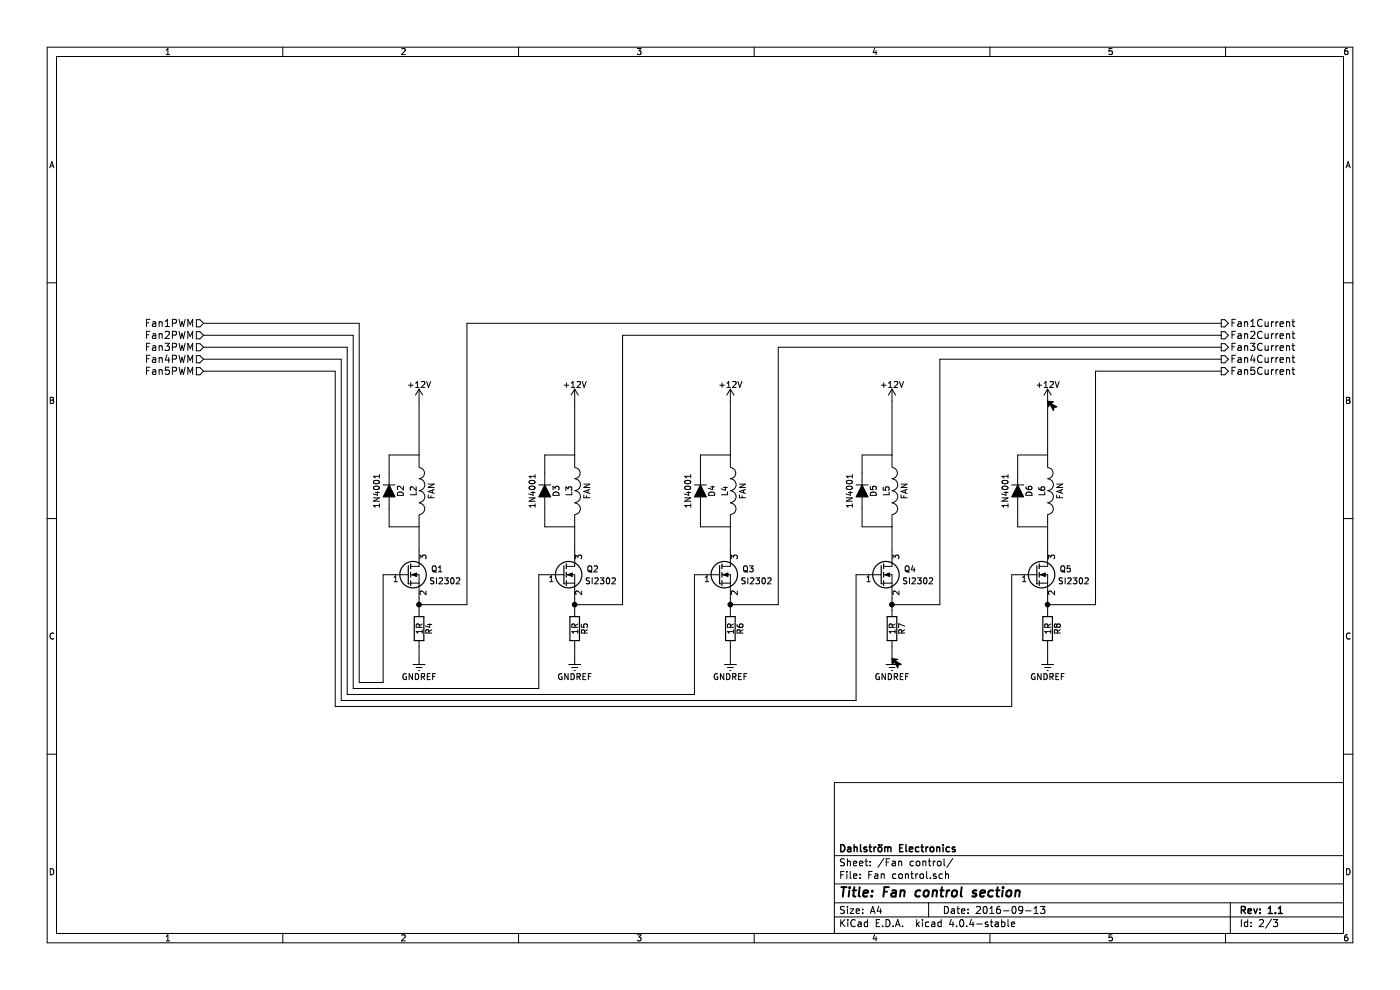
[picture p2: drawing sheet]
EESchema Schematic File Version 2
LIBS:power
LIBS:device
LIBS:transistors
LIBS:conn
LIBS:linear
LIBS:regul
LIBS:74xx
LIBS:cmos4000
LIBS:adc-dac
LIBS:memory
LIBS:xilinx
LIBS:microcontrollers
LIBS:dsp
LIBS:microchip
LIBS:analog_switches
LIBS:motorola
LIBS:texas
LIBS:intel
LIBS:audio
LIBS:interface
LIBS:digital-audio
LIBS:philips
LIBS:display
LIBS:cypress
LIBS:siliconi
LIBS:opto
LIBS:atmel
LIBS:contrib
LIBS:valves
LIBS:Fan Controller-cache
EELAYER 25 0
EELAYER END
$Descr A4 11693 8268
encoding utf-8
Sheet 2 3
Title "Fan control section"
Date "2016-09-13"
Rev "1.1"
Comp "Dahlström Electronics"
Comment1 ""
Comment2 ""
Comment3 ""
Comment4 ""
$EndDescr
Text HLabel 1700 2700 0    60   Input ~ 0
Fan1PWM
Text HLabel 1700 2800 0    60   Input ~ 0
Fan2PWM
Text HLabel 1700 2900 0    60   Input ~ 0
Fan3PWM
Text HLabel 1700 3000 0    60   Input ~ 0
Fan4PWM
Text HLabel 1700 3100 0    60   Input ~ 0
Fan5PWM
$Comp
L Q_NMOS_GSD Q5
U 1 1
P 8650 4800
F 0 "Q5" H 8950 4850 50  0000 R CNN
F 1 "SI2302" H 9100 4750 50  0000 R CNN
F 2 "" H 8850 4900 50  0000 C CNN
F 3 "" H 8650 4800 50  0000 C CNN
	1    8650 4800
	1    0    0    -1  
$EndComp
$Comp
L INDUCTOR L6
U 1 1
P 8750 4100
F 0 "L6" V 8700 4100 50  0000 C CNN
F 1 "FAN" V 8850 4100 50  0000 C CNN
F 2 "" H 8750 4100 50  0000 C CNN
F 3 "" H 8750 4100 50  0000 C CNN
	1    8750 4100
	1    0    0    -1  
$EndComp
Wire Wire Line
	8750 4400 8750 4600
$Comp
L GNDREF #PWR08
U 1 1
P 8750 5500
F 0 "#PWR08" H 8750 5250 50  0001 C CNN
F 1 "GNDREF" H 8750 5350 50  0000 C CNN
F 2 "" H 8750 5500 50  0000 C CNN
F 3 "" H 8750 5500 50  0000 C CNN
	1    8750 5500
	1    0    0    -1  
$EndComp
$Comp
L D D6
U 1 1
P 8500 4100
F 0 "D6" H 8500 4200 50  0000 C CNN
F 1 "1N4001" H 8500 4000 50  0000 C CNN
F 2 "" H 8500 4100 50  0000 C CNN
F 3 "" H 8500 4100 50  0000 C CNN
	1    8500 4100
	0    1    1    0   
$EndComp
Wire Wire Line
	8500 4250 8500 4400
Wire Wire Line
	8500 4400 8750 4400
Wire Wire Line
	8500 3950 8500 3800
Wire Wire Line
	8500 3800 8750 3800
Wire Wire Line
	8750 3800 8750 3350
$Comp
L +12V #PWR09
U 1 1
P 8750 3350
F 0 "#PWR09" H 8750 3200 50  0001 C CNN
F 1 "+12V" H 8750 3490 50  0000 C CNN
F 2 "" H 8750 3350 50  0000 C CNN
F 3 "" H 8750 3350 50  0000 C CNN
	1    8750 3350
	1    0    0    -1  
$EndComp
$Comp
L Q_NMOS_GSD Q4
U 1 1
P 7350 4800
F 0 "Q4" H 7650 4850 50  0000 R CNN
F 1 "SI2302" H 7800 4750 50  0000 R CNN
F 2 "" H 7550 4900 50  0000 C CNN
F 3 "" H 7350 4800 50  0000 C CNN
	1    7350 4800
	1    0    0    -1  
$EndComp
$Comp
L INDUCTOR L5
U 1 1
P 7450 4100
F 0 "L5" V 7400 4100 50  0000 C CNN
F 1 "FAN" V 7550 4100 50  0000 C CNN
F 2 "" H 7450 4100 50  0000 C CNN
F 3 "" H 7450 4100 50  0000 C CNN
	1    7450 4100
	1    0    0    -1  
$EndComp
Wire Wire Line
	7450 4400 7450 4600
$Comp
L GNDREF #PWR010
U 1 1
P 7450 5500
F 0 "#PWR010" H 7450 5250 50  0001 C CNN
F 1 "GNDREF" H 7450 5350 50  0000 C CNN
F 2 "" H 7450 5500 50  0000 C CNN
F 3 "" H 7450 5500 50  0000 C CNN
	1    7450 5500
	1    0    0    -1  
$EndComp
$Comp
L D D5
U 1 1
P 7200 4100
F 0 "D5" H 7200 4200 50  0000 C CNN
F 1 "1N4001" H 7200 4000 50  0000 C CNN
F 2 "" H 7200 4100 50  0000 C CNN
F 3 "" H 7200 4100 50  0000 C CNN
	1    7200 4100
	0    1    1    0   
$EndComp
Wire Wire Line
	7200 4250 7200 4400
Wire Wire Line
	7200 4400 7450 4400
Wire Wire Line
	7200 3950 7200 3800
Wire Wire Line
	7200 3800 7450 3800
Wire Wire Line
	7450 3800 7450 3350
$Comp
L +12V #PWR011
U 1 1
P 7450 3350
F 0 "#PWR011" H 7450 3200 50  0001 C CNN
F 1 "+12V" H 7450 3490 50  0000 C CNN
F 2 "" H 7450 3350 50  0000 C CNN
F 3 "" H 7450 3350 50  0000 C CNN
	1    7450 3350
	1    0    0    -1  
$EndComp
$Comp
L Q_NMOS_GSD Q3
U 1 1
P 6000 4800
F 0 "Q3" H 6300 4850 50  0000 R CNN
F 1 "SI2302" H 6450 4750 50  0000 R CNN
F 2 "" H 6200 4900 50  0000 C CNN
F 3 "" H 6000 4800 50  0000 C CNN
	1    6000 4800
	1    0    0    -1  
$EndComp
$Comp
L INDUCTOR L4
U 1 1
P 6100 4100
F 0 "L4" V 6050 4100 50  0000 C CNN
F 1 "FAN" V 6200 4100 50  0000 C CNN
F 2 "" H 6100 4100 50  0000 C CNN
F 3 "" H 6100 4100 50  0000 C CNN
	1    6100 4100
	1    0    0    -1  
$EndComp
$Comp
L GNDREF #PWR012
U 1 1
P 6100 5500
F 0 "#PWR012" H 6100 5250 50  0001 C CNN
F 1 "GNDREF" H 6100 5350 50  0000 C CNN
F 2 "" H 6100 5500 50  0000 C CNN
F 3 "" H 6100 5500 50  0000 C CNN
	1    6100 5500
	1    0    0    -1  
$EndComp
$Comp
L D D4
U 1 1
P 5850 4100
F 0 "D4" H 5850 4200 50  0000 C CNN
F 1 "1N4001" H 5850 4000 50  0000 C CNN
F 2 "" H 5850 4100 50  0000 C CNN
F 3 "" H 5850 4100 50  0000 C CNN
	1    5850 4100
	0    1    1    0   
$EndComp
Wire Wire Line
	5850 4250 5850 4400
Wire Wire Line
	5850 4400 6100 4400
Wire Wire Line
	5850 3950 5850 3800
Wire Wire Line
	5850 3800 6100 3800
Wire Wire Line
	6100 3800 6100 3350
$Comp
L +12V #PWR013
U 1 1
P 6100 3350
F 0 "#PWR013" H 6100 3200 50  0001 C CNN
F 1 "+12V" H 6100 3490 50  0000 C CNN
F 2 "" H 6100 3350 50  0000 C CNN
F 3 "" H 6100 3350 50  0000 C CNN
	1    6100 3350
	1    0    0    -1  
$EndComp
$Comp
L Q_NMOS_GSD Q2
U 1 1
P 4700 4800
F 0 "Q2" H 5000 4850 50  0000 R CNN
F 1 "SI2302" H 5150 4750 50  0000 R CNN
F 2 "" H 4900 4900 50  0000 C CNN
F 3 "" H 4700 4800 50  0000 C CNN
	1    4700 4800
	1    0    0    -1  
$EndComp
$Comp
L INDUCTOR L3
U 1 1
P 4800 4100
F 0 "L3" V 4750 4100 50  0000 C CNN
F 1 "FAN" V 4900 4100 50  0000 C CNN
F 2 "" H 4800 4100 50  0000 C CNN
F 3 "" H 4800 4100 50  0000 C CNN
	1    4800 4100
	1    0    0    -1  
$EndComp
Wire Wire Line
	4800 4400 4800 4600
$Comp
L GNDREF #PWR014
U 1 1
P 4800 5500
F 0 "#PWR014" H 4800 5250 50  0001 C CNN
F 1 "GNDREF" H 4800 5350 50  0000 C CNN
F 2 "" H 4800 5500 50  0000 C CNN
F 3 "" H 4800 5500 50  0000 C CNN
	1    4800 5500
	1    0    0    -1  
$EndComp
$Comp
L D D3
U 1 1
P 4550 4100
F 0 "D3" H 4550 4200 50  0000 C CNN
F 1 "1N4001" H 4550 4000 50  0000 C CNN
F 2 "" H 4550 4100 50  0000 C CNN
F 3 "" H 4550 4100 50  0000 C CNN
	1    4550 4100
	0    1    1    0   
$EndComp
Wire Wire Line
	4550 4250 4550 4400
Wire Wire Line
	4550 4400 4800 4400
Wire Wire Line
	4550 3950 4550 3800
Wire Wire Line
	4550 3800 4800 3800
Wire Wire Line
	4800 3800 4800 3350
$Comp
L +12V #PWR015
U 1 1
P 4800 3350
F 0 "#PWR015" H 4800 3200 50  0001 C CNN
F 1 "+12V" H 4800 3490 50  0000 C CNN
F 2 "" H 4800 3350 50  0000 C CNN
F 3 "" H 4800 3350 50  0000 C CNN
	1    4800 3350
	1    0    0    -1  
$EndComp
$Comp
L Q_NMOS_GSD Q1
U 1 1
P 3400 4800
F 0 "Q1" H 3700 4850 50  0000 R CNN
F 1 "SI2302" H 3850 4750 50  0000 R CNN
F 2 "" H 3600 4900 50  0000 C CNN
F 3 "" H 3400 4800 50  0000 C CNN
	1    3400 4800
	1    0    0    -1  
$EndComp
$Comp
L INDUCTOR L2
U 1 1
P 3500 4100
F 0 "L2" V 3450 4100 50  0000 C CNN
F 1 "FAN" V 3600 4100 50  0000 C CNN
F 2 "" H 3500 4100 50  0000 C CNN
F 3 "" H 3500 4100 50  0000 C CNN
	1    3500 4100
	1    0    0    -1  
$EndComp
Wire Wire Line
	3500 4400 3500 4600
$Comp
L GNDREF #PWR016
U 1 1
P 3500 5500
F 0 "#PWR016" H 3500 5250 50  0001 C CNN
F 1 "GNDREF" H 3500 5350 50  0000 C CNN
F 2 "" H 3500 5500 50  0000 C CNN
F 3 "" H 3500 5500 50  0000 C CNN
	1    3500 5500
	1    0    0    -1  
$EndComp
$Comp
L D D2
U 1 1
P 3250 4100
F 0 "D2" H 3250 4200 50  0000 C CNN
F 1 "1N4001" H 3250 4000 50  0000 C CNN
F 2 "" H 3250 4100 50  0000 C CNN
F 3 "" H 3250 4100 50  0000 C CNN
	1    3250 4100
	0    1    1    0   
$EndComp
Wire Wire Line
	3250 4250 3250 4400
Wire Wire Line
	3250 4400 3500 4400
Wire Wire Line
	3250 3950 3250 3800
Wire Wire Line
	3250 3800 3500 3800
Wire Wire Line
	3500 3800 3500 3350
$Comp
L +12V #PWR017
U 1 1
P 3500 3350
F 0 "#PWR017" H 3500 3200 50  0001 C CNN
F 1 "+12V" H 3500 3490 50  0000 C CNN
F 2 "" H 3500 3350 50  0000 C CNN
F 3 "" H 3500 3350 50  0000 C CNN
	1    3500 3350
	1    0    0    -1  
$EndComp
Wire Wire Line
	4500 4800 4500 5750
Wire Wire Line
	4500 5750 2950 5750
Wire Wire Line
	2950 5750 2950 2800
Wire Wire Line
	3200 4800 3200 5700
Wire Wire Line
	3200 5700 3000 5700
Wire Wire Line
	3000 5700 3000 2700
Wire Wire Line
	5800 4800 5800 5800
Wire Wire Line
	5800 5800 2900 5800
Wire Wire Line
	2900 5800 2900 2900
Wire Wire Line
	7150 4800 7150 5850
Wire Wire Line
	7150 5850 2850 5850
Wire Wire Line
	2850 5850 2850 3000
Wire Wire Line
	8450 4800 8450 5900
Wire Wire Line
	8450 5900 2800 5900
Wire Wire Line
	2800 5900 2800 3100
Wire Wire Line
	3000 2700 1700 2700
Wire Wire Line
	2950 2800 1700 2800
Wire Wire Line
	2900 2900 1700 2900
Wire Wire Line
	2850 3000 1700 3000
Wire Wire Line
	2800 3100 1700 3100
Wire Wire Line
	6100 4400 6100 4600
$Comp
L R R4
U 1 1
P 3500 5250
F 0 "R4" V 3580 5250 50  0000 C CNN
F 1 "1R" V 3500 5250 50  0000 C CNN
F 2 "" V 3430 5250 50  0000 C CNN
F 3 "" H 3500 5250 50  0000 C CNN
	1    3500 5250
	1    0    0    -1  
$EndComp
Wire Wire Line
	3500 5000 3500 5100
Wire Wire Line
	3500 5400 3500 5500
$Comp
L R R5
U 1 1
P 4800 5250
F 0 "R5" V 4880 5250 50  0000 C CNN
F 1 "1R" V 4800 5250 50  0000 C CNN
F 2 "" V 4730 5250 50  0000 C CNN
F 3 "" H 4800 5250 50  0000 C CNN
	1    4800 5250
	1    0    0    -1  
$EndComp
Wire Wire Line
	4800 5000 4800 5100
Wire Wire Line
	4800 5400 4800 5500
$Comp
L R R6
U 1 1
P 6100 5250
F 0 "R6" V 6180 5250 50  0000 C CNN
F 1 "1R" V 6100 5250 50  0000 C CNN
F 2 "" V 6030 5250 50  0000 C CNN
F 3 "" H 6100 5250 50  0000 C CNN
	1    6100 5250
	1    0    0    -1  
$EndComp
Wire Wire Line
	6100 5000 6100 5100
Wire Wire Line
	6100 5400 6100 5500
$Comp
L R R8
U 1 1
P 8750 5250
F 0 "R8" V 8830 5250 50  0000 C CNN
F 1 "1R" V 8750 5250 50  0000 C CNN
F 2 "" V 8680 5250 50  0000 C CNN
F 3 "" H 8750 5250 50  0000 C CNN
	1    8750 5250
	1    0    0    -1  
$EndComp
Wire Wire Line
	8750 5000 8750 5100
Wire Wire Line
	8750 5400 8750 5500
$Comp
L R R7
U 1 1
P 7450 5250
F 0 "R7" V 7530 5250 50  0000 C CNN
F 1 "1R" V 7450 5250 50  0000 C CNN
F 2 "" V 7380 5250 50  0000 C CNN
F 3 "" H 7450 5250 50  0000 C CNN
	1    7450 5250
	1    0    0    -1  
$EndComp
Wire Wire Line
	7450 5000 7450 5100
Wire Wire Line
	7450 5400 7450 5500
Wire Wire Line
	8750 5050 9150 5050
Wire Wire Line
	9150 5050 9150 3100
Connection ~ 8750 5050
Wire Wire Line
	7450 5050 7850 5050
Wire Wire Line
	7850 5050 7850 3000
Connection ~ 7450 5050
Wire Wire Line
	6100 5050 6500 5050
Wire Wire Line
	6500 5050 6500 2900
Connection ~ 6100 5050
Wire Wire Line
	4800 5050 5200 5050
Wire Wire Line
	5200 5050 5200 2800
Connection ~ 4800 5050
Wire Wire Line
	3500 5050 3900 5050
Wire Wire Line
	3900 5050 3900 2700
Connection ~ 3500 5050
Text HLabel 10200 2700 2    60   Output ~ 0
Fan1Current
Text HLabel 10200 2800 2    60   Output ~ 0
Fan2Current
Text HLabel 10200 2900 2    60   Output ~ 0
Fan3Current
Text HLabel 10200 3000 2    60   Output ~ 0
Fan4Current
Text HLabel 10200 3100 2    60   Output ~ 0
Fan5Current
Wire Wire Line
	9150 3100 10200 3100
Wire Wire Line
	7850 3000 10200 3000
Wire Wire Line
	6500 2900 10200 2900
Wire Wire Line
	5200 2800 10200 2800
Wire Wire Line
	3900 2700 10200 2700
$EndSCHEMATC
